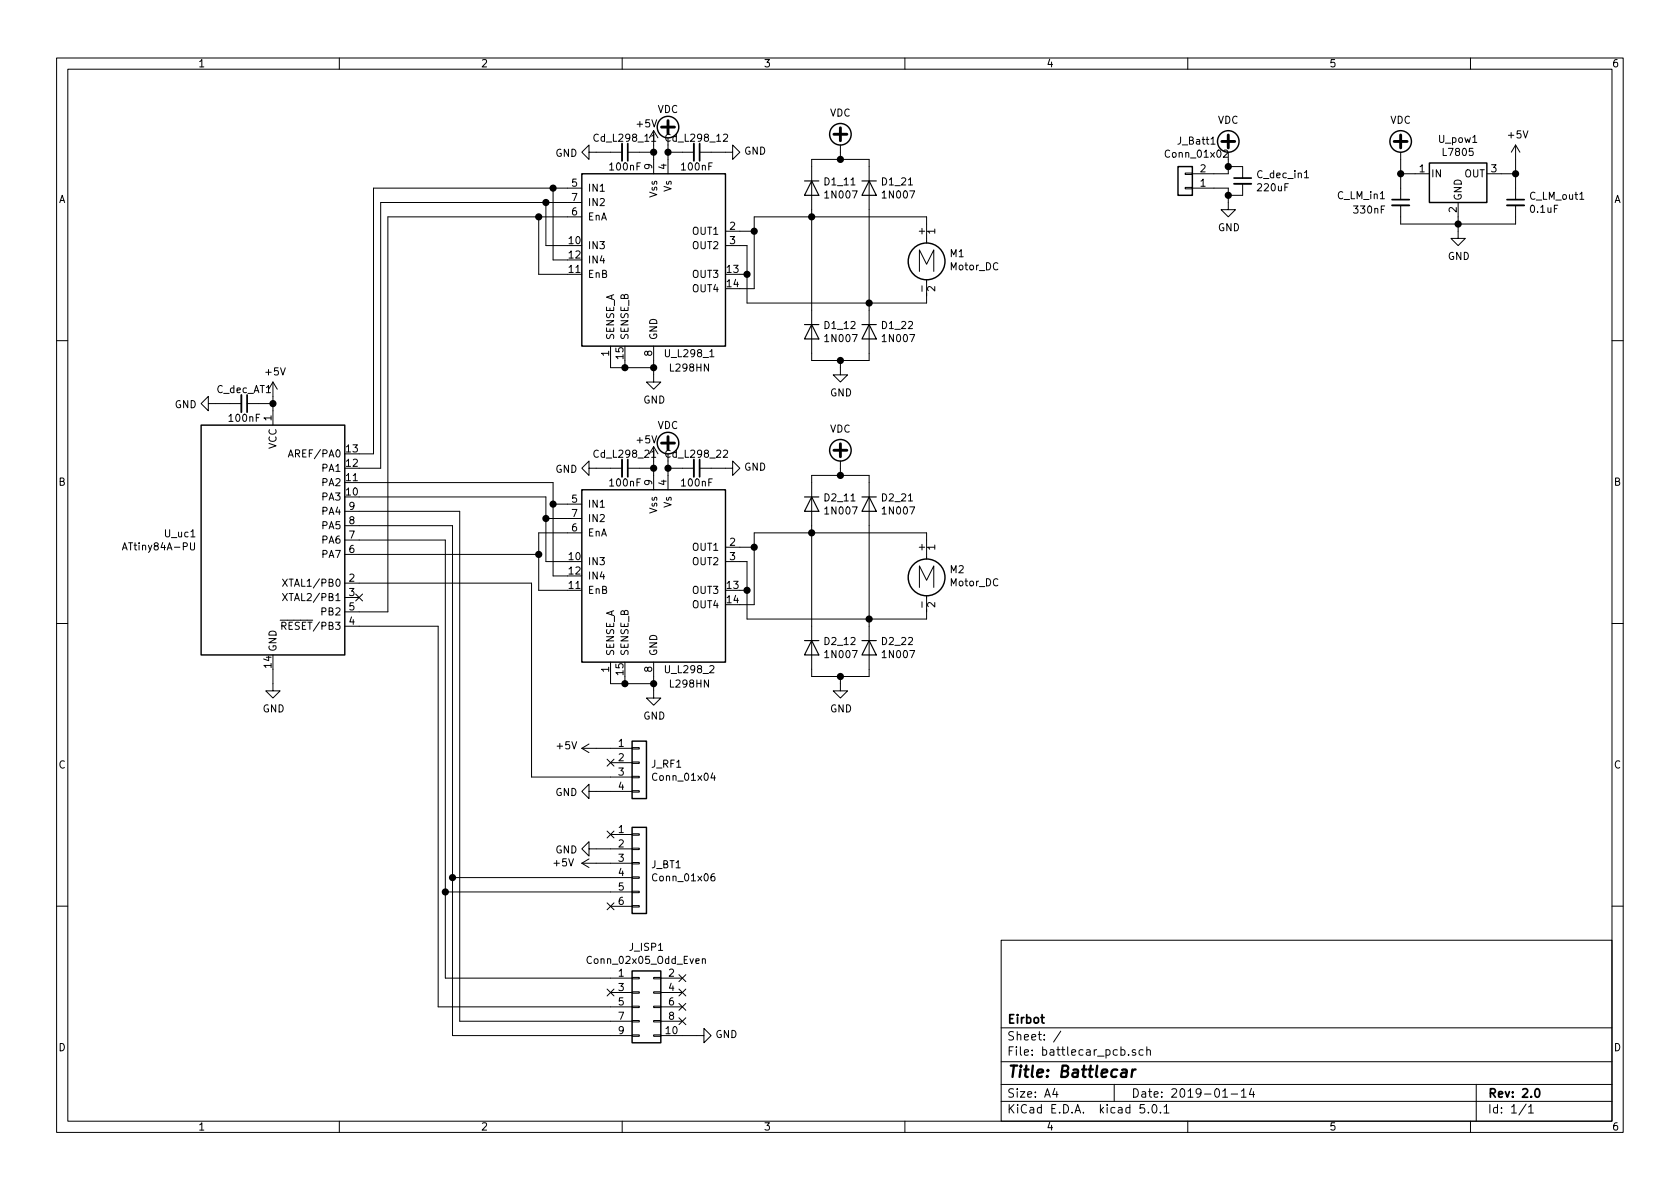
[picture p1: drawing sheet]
EESchema Schematic File Version 4
LIBS:battlecar_pcb-cache
EELAYER 26 0
EELAYER END
$Descr A4 11693 8268
encoding utf-8
Sheet 1 1
Title "Battlecar"
Date "2019-01-14"
Rev "2.0"
Comp "Eirbot"
Comment1 ""
Comment2 ""
Comment3 ""
Comment4 ""
$EndDescr
$Comp
L MCU_Microchip_ATtiny:ATtiny84A-PU U_uc1
U 1 1
P 1900 3750
F 0 "U_uc1" H 1370 3796 50  0000 R CNN
F 1 "ATtiny84A-PU" H 1370 3705 50  0000 R CNN
F 2 "Package_DIP:DIP-14_W7.62mm" H 1900 3750 50  0001 C CIN
F 3 "http://ww1.microchip.com/downloads/en/DeviceDoc/doc8183.pdf" H 1900 3750 50  0001 C CNN
	1    1900 3750
	1    0    0    -1  
$EndComp
$Comp
L Driver_Motor:L298HN U_L298_1
U 1 1
P 4550 1800
F 0 "U_L298_1" H 4800 1150 50  0000 C CNN
F 1 "L298HN" H 4800 1050 50  0000 C CNN
F 2 "Package_TO_SOT_THT:TO-220-15_P2.54x2.54mm_StaggerOdd_Lead4.58mm_Vertical" H 4600 1150 50  0001 L CNN
F 3 "http://www.st.com/st-web-ui/static/active/en/resource/technical/document/datasheet/CD00000240.pdf" H 4700 2050 50  0001 C CNN
	1    4550 1800
	1    0    0    -1  
$EndComp
$Comp
L Regulator_Linear:L7805 U_pow1
U 1 1
P 10150 1200
F 0 "U_pow1" H 10150 1442 50  0000 C CNN
F 1 "L7805" H 10150 1351 50  0000 C CNN
F 2 "Package_TO_SOT_THT:TO-220F-3_Vertical" H 10175 1050 50  0001 L CIN
F 3 "http://www.st.com/content/ccc/resource/technical/document/datasheet/41/4f/b3/b0/12/d4/47/88/CD00000444.pdf/files/CD00000444.pdf/jcr:content/translations/en.CD00000444.pdf" H 10150 1150 50  0001 C CNN
	1    10150 1200
	1    0    0    -1  
$EndComp
$Comp
L power:GND #PWR0101
U 1 1
P 10150 1600
F 0 "#PWR0101" H 10150 1350 50  0001 C CNN
F 1 "GND" H 10155 1427 50  0000 C CNN
F 2 "" H 10150 1600 50  0001 C CNN
F 3 "" H 10150 1600 50  0001 C CNN
	1    10150 1600
	1    0    0    -1  
$EndComp
$Comp
L power:GND #PWR0102
U 1 1
P 8550 1400
F 0 "#PWR0102" H 8550 1150 50  0001 C CNN
F 1 "GND" H 8555 1227 50  0000 C CNN
F 2 "" H 8550 1400 50  0001 C CNN
F 3 "" H 8550 1400 50  0001 C CNN
	1    8550 1400
	1    0    0    -1  
$EndComp
$Comp
L power:VDC #PWR0103
U 1 1
P 8550 1100
F 0 "#PWR0103" H 8550 1000 50  0001 C CNN
F 1 "VDC" H 8550 1375 50  0000 C CNN
F 2 "" H 8550 1100 50  0001 C CNN
F 3 "" H 8550 1100 50  0001 C CNN
	1    8550 1100
	1    0    0    -1  
$EndComp
Wire Wire Line
	8450 1200 8550 1200
Wire Wire Line
	8550 1200 8550 1150
Wire Wire Line
	8450 1300 8550 1300
Wire Wire Line
	8550 1300 8550 1350
$Comp
L power:VDC #PWR0104
U 1 1
P 9750 1100
F 0 "#PWR0104" H 9750 1000 50  0001 C CNN
F 1 "VDC" H 9750 1375 50  0000 C CNN
F 2 "" H 9750 1100 50  0001 C CNN
F 3 "" H 9750 1100 50  0001 C CNN
	1    9750 1100
	1    0    0    -1  
$EndComp
$Comp
L power:+5V #PWR0105
U 1 1
P 10550 1100
F 0 "#PWR0105" H 10550 950 50  0001 C CNN
F 1 "+5V" H 10565 1273 50  0000 C CNN
F 2 "" H 10550 1100 50  0001 C CNN
F 3 "" H 10550 1100 50  0001 C CNN
	1    10550 1100
	1    0    0    -1  
$EndComp
Wire Wire Line
	9750 1100 9750 1200
Wire Wire Line
	9750 1200 9850 1200
Wire Wire Line
	10450 1200 10550 1200
Wire Wire Line
	10550 1200 10550 1100
Wire Wire Line
	10150 1500 10150 1550
$Comp
L Device:C_Small C_LM_in1
U 1 1
P 9750 1400
F 0 "C_LM_in1" H 9650 1450 50  0000 R CNN
F 1 "330nF" H 9650 1350 50  0000 R CNN
F 2 "Capacitor_THT:CP_Radial_D5.0mm_P2.00mm" H 9750 1400 50  0001 C CNN
F 3 "~" H 9750 1400 50  0001 C CNN
	1    9750 1400
	1    0    0    -1  
$EndComp
$Comp
L Device:C_Small C_LM_out1
U 1 1
P 10550 1400
F 0 "C_LM_out1" H 10642 1446 50  0000 L CNN
F 1 "0.1uF" H 10642 1355 50  0000 L CNN
F 2 "Capacitor_SMD:C_1206_3216Metric_Pad1.42x1.75mm_HandSolder" H 10550 1400 50  0001 C CNN
F 3 "~" H 10550 1400 50  0001 C CNN
	1    10550 1400
	1    0    0    -1  
$EndComp
Wire Wire Line
	10550 1500 10550 1550
Wire Wire Line
	10550 1550 10150 1550
Connection ~ 10150 1550
Wire Wire Line
	10150 1550 10150 1600
Wire Wire Line
	9750 1500 9750 1550
Wire Wire Line
	9750 1550 10150 1550
Wire Wire Line
	9750 1200 9750 1300
Connection ~ 9750 1200
Wire Wire Line
	10550 1200 10550 1300
Connection ~ 10550 1200
$Comp
L Device:C_Small C_dec_in1
U 1 1
P 8650 1250
F 0 "C_dec_in1" H 8742 1296 50  0000 L CNN
F 1 "220uF" H 8742 1205 50  0000 L CNN
F 2 "Capacitor_THT:CP_Radial_D10.0mm_P5.00mm" H 8650 1250 50  0001 C CNN
F 3 "~" H 8650 1250 50  0001 C CNN
	1    8650 1250
	1    0    0    -1  
$EndComp
Wire Wire Line
	8550 1150 8650 1150
Connection ~ 8550 1150
Wire Wire Line
	8550 1150 8550 1100
Wire Wire Line
	8550 1350 8650 1350
Connection ~ 8550 1350
Wire Wire Line
	8550 1350 8550 1400
$Comp
L power:+5V #PWR0106
U 1 1
P 1900 2750
F 0 "#PWR0106" H 1900 2600 50  0001 C CNN
F 1 "+5V" H 1915 2923 50  0000 C CNN
F 2 "" H 1900 2750 50  0001 C CNN
F 3 "" H 1900 2750 50  0001 C CNN
	1    1900 2750
	1    0    0    -1  
$EndComp
$Comp
L Device:C_Small C_dec_AT1
U 1 1
P 1700 2800
F 0 "C_dec_AT1" V 1600 2800 50  0000 C CNN
F 1 "100nF" V 1800 2800 50  0000 C CNN
F 2 "Capacitor_SMD:C_1206_3216Metric_Pad1.42x1.75mm_HandSolder" H 1700 2800 50  0001 C CNN
F 3 "~" H 1700 2800 50  0001 C CNN
	1    1700 2800
	0    1    1    0   
$EndComp
$Comp
L power:GND #PWR0107
U 1 1
P 1500 2800
F 0 "#PWR0107" H 1500 2550 50  0001 C CNN
F 1 "GND" V 1505 2672 50  0000 R CNN
F 2 "" H 1500 2800 50  0001 C CNN
F 3 "" H 1500 2800 50  0001 C CNN
	1    1500 2800
	0    1    1    0   
$EndComp
$Comp
L power:GND #PWR0108
U 1 1
P 1900 4750
F 0 "#PWR0108" H 1900 4500 50  0001 C CNN
F 1 "GND" H 1905 4577 50  0000 C CNN
F 2 "" H 1900 4750 50  0001 C CNN
F 3 "" H 1900 4750 50  0001 C CNN
	1    1900 4750
	1    0    0    -1  
$EndComp
Wire Wire Line
	1900 4650 1900 4750
Wire Wire Line
	1500 2800 1600 2800
Wire Wire Line
	1900 2750 1900 2800
Wire Wire Line
	1800 2800 1900 2800
Connection ~ 1900 2800
Wire Wire Line
	1900 2800 1900 2850
$Comp
L Connector_Generic:Conn_01x04 J_RF1
U 1 1
P 4450 5300
F 0 "J_RF1" H 4530 5292 50  0000 L CNN
F 1 "Conn_01x04" H 4530 5201 50  0000 L CNN
F 2 "Connector_PinSocket_2.54mm:PinSocket_1x04_P2.54mm_Vertical" H 4450 5300 50  0001 C CNN
F 3 "~" H 4450 5300 50  0001 C CNN
	1    4450 5300
	1    0    0    -1  
$EndComp
$Comp
L power:GND #PWR0109
U 1 1
P 4150 5500
F 0 "#PWR0109" H 4150 5250 50  0001 C CNN
F 1 "GND" V 4155 5372 50  0000 R CNN
F 2 "" H 4150 5500 50  0001 C CNN
F 3 "" H 4150 5500 50  0001 C CNN
	1    4150 5500
	0    1    1    0   
$EndComp
$Comp
L power:+5V #PWR0110
U 1 1
P 4150 5200
F 0 "#PWR0110" H 4150 5050 50  0001 C CNN
F 1 "+5V" V 4165 5328 50  0000 L CNN
F 2 "" H 4150 5200 50  0001 C CNN
F 3 "" H 4150 5200 50  0001 C CNN
	1    4150 5200
	0    -1   -1   0   
$EndComp
Wire Wire Line
	4150 5200 4250 5200
Wire Wire Line
	4250 5500 4150 5500
NoConn ~ 4250 5300
$Comp
L Connector_Generic:Conn_01x02 J_Batt1
U 1 1
P 8250 1300
F 0 "J_Batt1" H 8170 975 50  0000 C CNN
F 1 "Conn_01x02" H 8170 1066 50  0000 C CNN
F 2 "TerminalBlock:TerminalBlock_bornier-2_P5.08mm" H 8250 1300 50  0001 C CNN
F 3 "~" H 8250 1300 50  0001 C CNN
	1    8250 1300
	-1   0    0    1   
$EndComp
$Comp
L power:GND #PWR0111
U 1 1
P 4550 2600
F 0 "#PWR0111" H 4550 2350 50  0001 C CNN
F 1 "GND" H 4555 2427 50  0000 C CNN
F 2 "" H 4550 2600 50  0001 C CNN
F 3 "" H 4550 2600 50  0001 C CNN
	1    4550 2600
	1    0    0    -1  
$EndComp
$Comp
L power:+5V #PWR0112
U 1 1
P 4550 1000
F 0 "#PWR0112" H 4550 850 50  0001 C CNN
F 1 "+5V" H 4500 1150 50  0000 C CNN
F 2 "" H 4550 1000 50  0001 C CNN
F 3 "" H 4550 1000 50  0001 C CNN
	1    4550 1000
	1    0    0    -1  
$EndComp
$Comp
L power:VDC #PWR0113
U 1 1
P 4650 1000
F 0 "#PWR0113" H 4650 900 50  0001 C CNN
F 1 "VDC" H 4650 1250 50  0000 C CNN
F 2 "" H 4650 1000 50  0001 C CNN
F 3 "" H 4650 1000 50  0001 C CNN
	1    4650 1000
	1    0    0    -1  
$EndComp
Wire Wire Line
	4550 2500 4550 2550
Wire Wire Line
	4250 2500 4250 2550
Wire Wire Line
	4250 2550 4350 2550
Connection ~ 4550 2550
Wire Wire Line
	4550 2550 4550 2600
Wire Wire Line
	4350 2500 4350 2550
Connection ~ 4350 2550
Wire Wire Line
	4350 2550 4550 2550
Wire Wire Line
	4550 1000 4550 1050
Wire Wire Line
	4650 1000 4650 1050
$Comp
L Device:C_Small Cd_L298_11
U 1 1
P 4350 1050
F 0 "Cd_L298_11" V 4250 1050 50  0000 C CNN
F 1 "100nF" V 4450 1050 50  0000 C CNN
F 2 "Capacitor_SMD:C_1206_3216Metric_Pad1.42x1.75mm_HandSolder" H 4350 1050 50  0001 C CNN
F 3 "~" H 4350 1050 50  0001 C CNN
	1    4350 1050
	0    1    1    0   
$EndComp
$Comp
L Device:C_Small Cd_L298_12
U 1 1
P 4850 1050
F 0 "Cd_L298_12" V 4750 1050 50  0000 C CNN
F 1 "100nF" V 4950 1050 50  0000 C CNN
F 2 "Capacitor_SMD:C_1206_3216Metric_Pad1.42x1.75mm_HandSolder" H 4850 1050 50  0001 C CNN
F 3 "~" H 4850 1050 50  0001 C CNN
	1    4850 1050
	0    1    1    0   
$EndComp
$Comp
L power:GND #PWR0114
U 1 1
P 4150 1050
F 0 "#PWR0114" H 4150 800 50  0001 C CNN
F 1 "GND" V 4155 922 50  0000 R CNN
F 2 "" H 4150 1050 50  0001 C CNN
F 3 "" H 4150 1050 50  0001 C CNN
	1    4150 1050
	0    1    1    0   
$EndComp
$Comp
L power:GND #PWR0115
U 1 1
P 5050 1050
F 0 "#PWR0115" H 5050 800 50  0001 C CNN
F 1 "GND" V 5055 922 50  0000 R CNN
F 2 "" H 5050 1050 50  0001 C CNN
F 3 "" H 5050 1050 50  0001 C CNN
	1    5050 1050
	0    -1   -1   0   
$EndComp
Wire Wire Line
	5050 1050 4950 1050
Wire Wire Line
	4750 1050 4650 1050
Connection ~ 4650 1050
Wire Wire Line
	4650 1050 4650 1100
Wire Wire Line
	4550 1050 4450 1050
Connection ~ 4550 1050
Wire Wire Line
	4550 1050 4550 1100
Wire Wire Line
	4250 1050 4150 1050
$Comp
L Driver_Motor:L298HN U_L298_2
U 1 1
P 4550 4000
F 0 "U_L298_2" H 4800 3350 50  0000 C CNN
F 1 "L298HN" H 4800 3250 50  0000 C CNN
F 2 "Package_TO_SOT_THT:TO-220-15_P2.54x2.54mm_StaggerOdd_Lead4.58mm_Vertical" H 4600 3350 50  0001 L CNN
F 3 "http://www.st.com/st-web-ui/static/active/en/resource/technical/document/datasheet/CD00000240.pdf" H 4700 4250 50  0001 C CNN
	1    4550 4000
	1    0    0    -1  
$EndComp
$Comp
L power:GND #PWR0116
U 1 1
P 4550 4800
F 0 "#PWR0116" H 4550 4550 50  0001 C CNN
F 1 "GND" H 4555 4627 50  0000 C CNN
F 2 "" H 4550 4800 50  0001 C CNN
F 3 "" H 4550 4800 50  0001 C CNN
	1    4550 4800
	1    0    0    -1  
$EndComp
$Comp
L power:+5V #PWR0117
U 1 1
P 4550 3200
F 0 "#PWR0117" H 4550 3050 50  0001 C CNN
F 1 "+5V" H 4500 3350 50  0000 C CNN
F 2 "" H 4550 3200 50  0001 C CNN
F 3 "" H 4550 3200 50  0001 C CNN
	1    4550 3200
	1    0    0    -1  
$EndComp
$Comp
L power:VDC #PWR0118
U 1 1
P 4650 3200
F 0 "#PWR0118" H 4650 3100 50  0001 C CNN
F 1 "VDC" H 4650 3450 50  0000 C CNN
F 2 "" H 4650 3200 50  0001 C CNN
F 3 "" H 4650 3200 50  0001 C CNN
	1    4650 3200
	1    0    0    -1  
$EndComp
Wire Wire Line
	4550 4700 4550 4750
Wire Wire Line
	4250 4700 4250 4750
Wire Wire Line
	4250 4750 4350 4750
Connection ~ 4550 4750
Wire Wire Line
	4550 4750 4550 4800
Wire Wire Line
	4350 4700 4350 4750
Connection ~ 4350 4750
Wire Wire Line
	4350 4750 4550 4750
Wire Wire Line
	4550 3200 4550 3250
Wire Wire Line
	4650 3200 4650 3250
$Comp
L Device:C_Small Cd_L298_21
U 1 1
P 4350 3250
F 0 "Cd_L298_21" V 4250 3250 50  0000 C CNN
F 1 "100nF" V 4450 3250 50  0000 C CNN
F 2 "Capacitor_SMD:C_1206_3216Metric_Pad1.42x1.75mm_HandSolder" H 4350 3250 50  0001 C CNN
F 3 "~" H 4350 3250 50  0001 C CNN
	1    4350 3250
	0    1    1    0   
$EndComp
$Comp
L Device:C_Small Cd_L298_22
U 1 1
P 4850 3250
F 0 "Cd_L298_22" V 4750 3250 50  0000 C CNN
F 1 "100nF" V 4950 3250 50  0000 C CNN
F 2 "Capacitor_SMD:C_1206_3216Metric_Pad1.42x1.75mm_HandSolder" H 4850 3250 50  0001 C CNN
F 3 "~" H 4850 3250 50  0001 C CNN
	1    4850 3250
	0    1    1    0   
$EndComp
$Comp
L power:GND #PWR0119
U 1 1
P 4150 3250
F 0 "#PWR0119" H 4150 3000 50  0001 C CNN
F 1 "GND" V 4155 3122 50  0000 R CNN
F 2 "" H 4150 3250 50  0001 C CNN
F 3 "" H 4150 3250 50  0001 C CNN
	1    4150 3250
	0    1    1    0   
$EndComp
$Comp
L power:GND #PWR0120
U 1 1
P 5050 3250
F 0 "#PWR0120" H 5050 3000 50  0001 C CNN
F 1 "GND" V 5055 3122 50  0000 R CNN
F 2 "" H 5050 3250 50  0001 C CNN
F 3 "" H 5050 3250 50  0001 C CNN
	1    5050 3250
	0    -1   -1   0   
$EndComp
Wire Wire Line
	5050 3250 4950 3250
Wire Wire Line
	4750 3250 4650 3250
Connection ~ 4650 3250
Wire Wire Line
	4650 3250 4650 3300
Wire Wire Line
	4550 3250 4450 3250
Connection ~ 4550 3250
Wire Wire Line
	4550 3250 4550 3300
Wire Wire Line
	4250 3250 4150 3250
Wire Wire Line
	3950 1500 3750 1500
Wire Wire Line
	3750 1500 3750 1900
Wire Wire Line
	3750 1900 3950 1900
Wire Wire Line
	3950 1300 3850 1300
Wire Wire Line
	3850 1300 3850 1800
Wire Wire Line
	3850 1800 3950 1800
Wire Wire Line
	3950 1400 3800 1400
Wire Wire Line
	3800 1400 3800 1700
Wire Wire Line
	3800 1700 3950 1700
Wire Wire Line
	3950 3700 3750 3700
Wire Wire Line
	3750 3700 3750 3850
Wire Wire Line
	3750 4100 3950 4100
Wire Wire Line
	3950 3500 3850 3500
Wire Wire Line
	3850 3500 3850 4000
Wire Wire Line
	3850 4000 3950 4000
Wire Wire Line
	3950 3600 3800 3600
Wire Wire Line
	3800 3600 3800 3900
Wire Wire Line
	3800 3900 3950 3900
Wire Wire Line
	5150 1700 5200 1700
Wire Wire Line
	5200 1700 5200 1900
Wire Wire Line
	5200 1900 5150 1900
Wire Wire Line
	5250 1600 5250 2000
Wire Wire Line
	5150 1600 5250 1600
Wire Wire Line
	5150 2000 5250 2000
Wire Wire Line
	5150 3900 5200 3900
Wire Wire Line
	5200 3900 5200 4100
Wire Wire Line
	5200 4100 5150 4100
Wire Wire Line
	5150 3800 5250 3800
Wire Wire Line
	5250 3800 5250 4200
Wire Wire Line
	5250 4200 5150 4200
$Comp
L Connector_Generic:Conn_02x05_Odd_Even J_ISP1
U 1 1
P 4450 7000
F 0 "J_ISP1" H 4500 7417 50  0000 C CNN
F 1 "Conn_02x05_Odd_Even" H 4500 7326 50  0000 C CNN
F 2 "Connector_IDC:IDC-Header_2x05_P2.54mm_Vertical" H 4450 7000 50  0001 C CNN
F 3 "~" H 4450 7000 50  0001 C CNN
	1    4450 7000
	1    0    0    -1  
$EndComp
Wire Wire Line
	2500 3150 2600 3150
Wire Wire Line
	2600 3150 2600 1300
Wire Wire Line
	2600 1300 3850 1300
Connection ~ 3850 1300
Wire Wire Line
	2500 3250 2650 3250
Wire Wire Line
	2650 3250 2650 1400
Wire Wire Line
	2650 1400 3800 1400
Connection ~ 3800 1400
Wire Wire Line
	2500 4250 2700 4250
Wire Wire Line
	2700 4250 2700 1500
Wire Wire Line
	2700 1500 3750 1500
Connection ~ 3750 1500
Wire Wire Line
	2500 3350 3850 3350
Wire Wire Line
	3850 3350 3850 3500
Connection ~ 3850 3500
Wire Wire Line
	2500 3450 3800 3450
Wire Wire Line
	3800 3450 3800 3600
Connection ~ 3800 3600
Wire Wire Line
	2500 3850 3750 3850
Connection ~ 3750 3850
Wire Wire Line
	3750 3850 3750 4100
Wire Wire Line
	2500 4050 3700 4050
Wire Wire Line
	3700 4050 3700 5400
NoConn ~ 2500 4150
Wire Wire Line
	2500 3750 3100 3750
Wire Wire Line
	3100 6800 4250 6800
$Comp
L Connector_Generic:Conn_01x06 J_BT1
U 1 1
P 4450 6000
F 0 "J_BT1" H 4530 5992 50  0000 L CNN
F 1 "Conn_01x06" H 4530 5901 50  0000 L CNN
F 2 "Connector_PinSocket_2.54mm:PinSocket_1x06_P2.54mm_Vertical" H 4450 6000 50  0001 C CNN
F 3 "~" H 4450 6000 50  0001 C CNN
	1    4450 6000
	1    0    0    -1  
$EndComp
Wire Wire Line
	3100 3750 3100 6200
Wire Wire Line
	2500 3650 3150 3650
Wire Wire Line
	3150 3650 3150 6100
Wire Wire Line
	3150 7200 4250 7200
Wire Wire Line
	2500 3550 3200 3550
Wire Wire Line
	3200 3550 3200 7100
Wire Wire Line
	3200 7100 4250 7100
Wire Wire Line
	2500 4350 3050 4350
Wire Wire Line
	3050 4350 3050 7000
Wire Wire Line
	3050 7000 4250 7000
$Comp
L power:GND #PWR0121
U 1 1
P 4850 7200
F 0 "#PWR0121" H 4850 6950 50  0001 C CNN
F 1 "GND" V 4855 7072 50  0000 R CNN
F 2 "" H 4850 7200 50  0001 C CNN
F 3 "" H 4850 7200 50  0001 C CNN
	1    4850 7200
	0    -1   -1   0   
$EndComp
Wire Wire Line
	4750 7200 4850 7200
NoConn ~ 4750 6800
NoConn ~ 4750 6900
NoConn ~ 4750 7000
NoConn ~ 4750 7100
NoConn ~ 4250 6900
Wire Wire Line
	3700 5400 4250 5400
NoConn ~ 4250 5800
NoConn ~ 4250 6300
$Comp
L power:GND #PWR0122
U 1 1
P 4150 5900
F 0 "#PWR0122" H 4150 5650 50  0001 C CNN
F 1 "GND" V 4155 5772 50  0000 R CNN
F 2 "" H 4150 5900 50  0001 C CNN
F 3 "" H 4150 5900 50  0001 C CNN
	1    4150 5900
	0    1    1    0   
$EndComp
$Comp
L power:+5V #PWR0123
U 1 1
P 4150 6000
F 0 "#PWR0123" H 4150 5850 50  0001 C CNN
F 1 "+5V" V 4150 6150 50  0000 L CNN
F 2 "" H 4150 6000 50  0001 C CNN
F 3 "" H 4150 6000 50  0001 C CNN
	1    4150 6000
	0    -1   -1   0   
$EndComp
Wire Wire Line
	4150 5900 4250 5900
Wire Wire Line
	4150 6000 4250 6000
$Comp
L Motor:Motor_DC M2
U 1 1
P 6450 3950
F 0 "M2" H 6608 3946 50  0000 L CNN
F 1 "Motor_DC" H 6608 3855 50  0000 L CNN
F 2 "TerminalBlock:TerminalBlock_bornier-2_P5.08mm" H 6450 3860 50  0001 C CNN
F 3 "~" H 6450 3860 50  0001 C CNN
	1    6450 3950
	1    0    0    -1  
$EndComp
$Comp
L Device:D D2_12
U 1 1
P 5650 4500
F 0 "D2_12" V 5604 4579 50  0000 L CNN
F 1 "1N007" V 5695 4579 50  0000 L CNN
F 2 "Diode_SMD:D_2010_5025Metric_Pad1.52x2.65mm_HandSolder" H 5650 4500 50  0001 C CNN
F 3 "~" H 5650 4500 50  0001 C CNN
	1    5650 4500
	0    1    1    0   
$EndComp
$Comp
L Device:D D2_11
U 1 1
P 5650 3500
F 0 "D2_11" V 5604 3579 50  0000 L CNN
F 1 "1N007" V 5695 3579 50  0000 L CNN
F 2 "Diode_SMD:D_2010_5025Metric_Pad1.52x2.65mm_HandSolder" H 5650 3500 50  0001 C CNN
F 3 "~" H 5650 3500 50  0001 C CNN
	1    5650 3500
	0    1    1    0   
$EndComp
$Comp
L Device:D D2_21
U 1 1
P 6050 3500
F 0 "D2_21" V 6004 3579 50  0000 L CNN
F 1 "1N007" V 6095 3579 50  0000 L CNN
F 2 "Diode_SMD:D_2010_5025Metric_Pad1.52x2.65mm_HandSolder" H 6050 3500 50  0001 C CNN
F 3 "~" H 6050 3500 50  0001 C CNN
	1    6050 3500
	0    1    1    0   
$EndComp
$Comp
L Device:D D2_22
U 1 1
P 6050 4500
F 0 "D2_22" V 6004 4579 50  0000 L CNN
F 1 "1N007" V 6095 4579 50  0000 L CNN
F 2 "Diode_SMD:D_2010_5025Metric_Pad1.52x2.65mm_HandSolder" H 6050 4500 50  0001 C CNN
F 3 "~" H 6050 4500 50  0001 C CNN
	1    6050 4500
	0    1    1    0   
$EndComp
Wire Wire Line
	5250 3700 5650 3700
Connection ~ 5250 3800
Connection ~ 5650 3700
Wire Wire Line
	5650 3650 5650 3700
Connection ~ 6050 4300
Wire Wire Line
	6050 4300 6450 4300
Wire Wire Line
	6050 4300 6050 4350
$Comp
L power:GND #PWR0124
U 1 1
P 5850 4750
F 0 "#PWR0124" H 5850 4500 50  0001 C CNN
F 1 "GND" H 5855 4577 50  0000 C CNN
F 2 "" H 5850 4750 50  0001 C CNN
F 3 "" H 5850 4750 50  0001 C CNN
	1    5850 4750
	1    0    0    -1  
$EndComp
$Comp
L power:VDC #PWR0125
U 1 1
P 5850 3250
F 0 "#PWR0125" H 5850 3150 50  0001 C CNN
F 1 "VDC" H 5850 3525 50  0000 C CNN
F 2 "" H 5850 3250 50  0001 C CNN
F 3 "" H 5850 3250 50  0001 C CNN
	1    5850 3250
	1    0    0    -1  
$EndComp
Wire Wire Line
	5850 3250 5850 3300
Wire Wire Line
	5850 3300 5650 3300
Wire Wire Line
	5650 3300 5650 3350
Wire Wire Line
	5850 3300 6050 3300
Wire Wire Line
	6050 3300 6050 3350
Connection ~ 5850 3300
Wire Wire Line
	5650 4650 5650 4700
Wire Wire Line
	5650 4700 5850 4700
Wire Wire Line
	5850 4700 5850 4750
Wire Wire Line
	6050 4650 6050 4700
Wire Wire Line
	6050 4700 5850 4700
Connection ~ 5850 4700
Wire Wire Line
	6450 3700 6450 3750
Wire Wire Line
	6450 4250 6450 4300
Wire Wire Line
	5250 3700 5250 3800
Wire Wire Line
	5650 3700 5650 4350
Wire Wire Line
	5200 4100 5200 4300
Connection ~ 5200 4100
Wire Wire Line
	5200 4300 6050 4300
$Comp
L Motor:Motor_DC M1
U 1 1
P 6450 1750
F 0 "M1" H 6608 1746 50  0000 L CNN
F 1 "Motor_DC" H 6608 1655 50  0000 L CNN
F 2 "TerminalBlock:TerminalBlock_bornier-2_P5.08mm" H 6450 1660 50  0001 C CNN
F 3 "~" H 6450 1660 50  0001 C CNN
	1    6450 1750
	1    0    0    -1  
$EndComp
$Comp
L Device:D D1_12
U 1 1
P 5650 2300
F 0 "D1_12" V 5604 2379 50  0000 L CNN
F 1 "1N007" V 5695 2379 50  0000 L CNN
F 2 "Diode_SMD:D_2010_5025Metric_Pad1.52x2.65mm_HandSolder" H 5650 2300 50  0001 C CNN
F 3 "~" H 5650 2300 50  0001 C CNN
	1    5650 2300
	0    1    1    0   
$EndComp
$Comp
L Device:D D1_11
U 1 1
P 5650 1300
F 0 "D1_11" V 5604 1379 50  0000 L CNN
F 1 "1N007" V 5695 1379 50  0000 L CNN
F 2 "Diode_SMD:D_2010_5025Metric_Pad1.52x2.65mm_HandSolder" H 5650 1300 50  0001 C CNN
F 3 "~" H 5650 1300 50  0001 C CNN
	1    5650 1300
	0    1    1    0   
$EndComp
$Comp
L Device:D D1_21
U 1 1
P 6050 1300
F 0 "D1_21" V 6004 1379 50  0000 L CNN
F 1 "1N007" V 6095 1379 50  0000 L CNN
F 2 "Diode_SMD:D_2010_5025Metric_Pad1.52x2.65mm_HandSolder" H 6050 1300 50  0001 C CNN
F 3 "~" H 6050 1300 50  0001 C CNN
	1    6050 1300
	0    1    1    0   
$EndComp
$Comp
L Device:D D1_22
U 1 1
P 6050 2300
F 0 "D1_22" V 6004 2379 50  0000 L CNN
F 1 "1N007" V 6095 2379 50  0000 L CNN
F 2 "Diode_SMD:D_2010_5025Metric_Pad1.52x2.65mm_HandSolder" H 6050 2300 50  0001 C CNN
F 3 "~" H 6050 2300 50  0001 C CNN
	1    6050 2300
	0    1    1    0   
$EndComp
Wire Wire Line
	5250 1500 5650 1500
Connection ~ 5650 1500
Wire Wire Line
	5650 1450 5650 1500
Connection ~ 6050 2100
Wire Wire Line
	6050 2100 6450 2100
Wire Wire Line
	6050 2100 6050 2150
$Comp
L power:GND #PWR0126
U 1 1
P 5850 2550
F 0 "#PWR0126" H 5850 2300 50  0001 C CNN
F 1 "GND" H 5855 2377 50  0000 C CNN
F 2 "" H 5850 2550 50  0001 C CNN
F 3 "" H 5850 2550 50  0001 C CNN
	1    5850 2550
	1    0    0    -1  
$EndComp
$Comp
L power:VDC #PWR0127
U 1 1
P 5850 1050
F 0 "#PWR0127" H 5850 950 50  0001 C CNN
F 1 "VDC" H 5850 1325 50  0000 C CNN
F 2 "" H 5850 1050 50  0001 C CNN
F 3 "" H 5850 1050 50  0001 C CNN
	1    5850 1050
	1    0    0    -1  
$EndComp
Wire Wire Line
	5850 1050 5850 1100
Wire Wire Line
	5850 1100 5650 1100
Wire Wire Line
	5650 1100 5650 1150
Wire Wire Line
	5850 1100 6050 1100
Wire Wire Line
	6050 1100 6050 1150
Connection ~ 5850 1100
Wire Wire Line
	5650 2450 5650 2500
Wire Wire Line
	5650 2500 5850 2500
Wire Wire Line
	5850 2500 5850 2550
Wire Wire Line
	6050 2450 6050 2500
Wire Wire Line
	6050 2500 5850 2500
Connection ~ 5850 2500
Wire Wire Line
	6450 1500 6450 1550
Wire Wire Line
	6450 2050 6450 2100
Wire Wire Line
	5650 1500 5650 2150
Wire Wire Line
	5200 2100 6050 2100
Wire Wire Line
	5200 1900 5200 2100
Connection ~ 5200 1900
Wire Wire Line
	5250 1600 5250 1500
Connection ~ 5250 1600
Wire Wire Line
	5650 3700 6450 3700
Wire Wire Line
	5650 1500 6450 1500
Wire Wire Line
	6050 1450 6050 2100
Wire Wire Line
	6050 3650 6050 4300
Wire Wire Line
	3150 6100 4250 6100
Connection ~ 3150 6100
Wire Wire Line
	3150 6100 3150 7200
Wire Wire Line
	3100 6200 4250 6200
Connection ~ 3100 6200
Wire Wire Line
	3100 6200 3100 6800
$EndSCHEMATC
